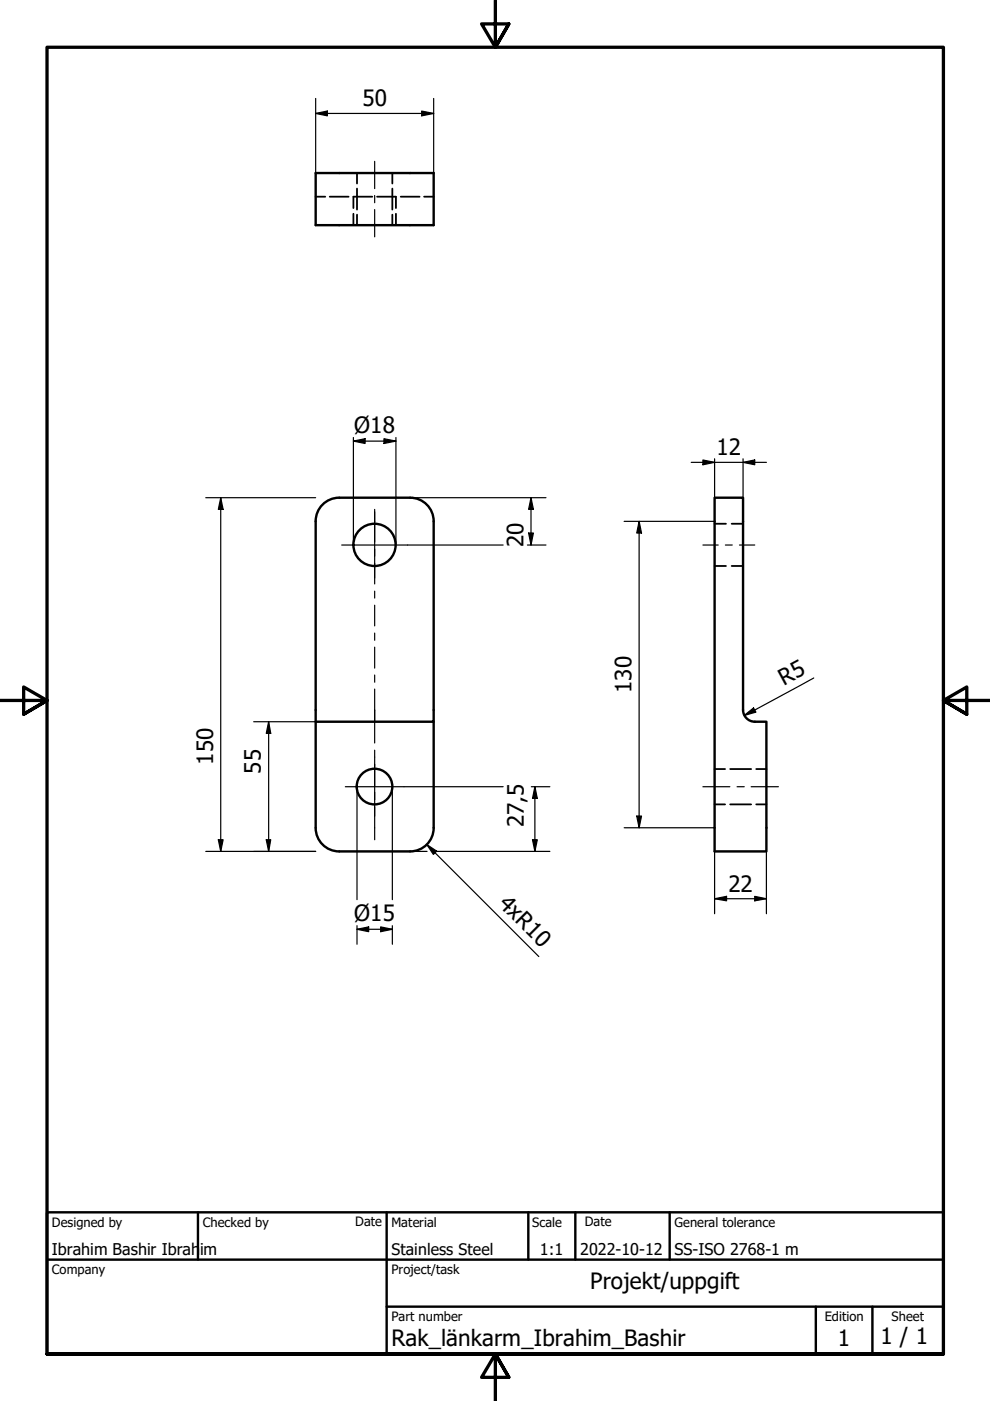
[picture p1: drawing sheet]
<svg xmlns="http://www.w3.org/2000/svg" width="210mm" height="297mm" viewBox="0 0 210 297" stroke-linecap="round" stroke-linejoin="round" font-family="sans-serif">
<!-- layer: Visible (ISO) -->
<g fill="none" stroke="#000" stroke-width=".51">
<path d="M66.9 36.7h25v11h-25zM86.9 105.5h-15a5 5 0 0 0-5 5v42.5M87 105.5a5 5 0 0 1 4.9 5v42.5h-25v22.5M91.9 153v22.5M160 153h2.5v27.5h-11v-75h6v45a2.51 2.51 0 0 0 2.6 2.5M66.9 175.5a5 5 0 0 0 5 5h15M91.9 175.5a5 5 0 0 1-4.9 5"/>
<circle cx="79.4" cy="115.5" r="4.5"/>
<circle cx="79.4" cy="166.8" r="3.8"/>
</g>
<!-- layer: Hidden (ISO) -->
<g fill="none" stroke="#000" stroke-width=".38">
<path d="M75.7 36.7v2.2M75.7 40v4.4M83.2 36.7v2.2M83.2 40v4.4M66.9 41.7h2.1M69.9 41.7h4M74.9 45.3v2.4M75.7 45.5v2.2M78.9 41.7h-4v2.4M79.9 41.7h4v2.4M83.2 45.5v2.2M83.9 45.3v2.4"/>
<path d="M85 41.7h4M89.9 41.7h2M151.5 111h2.4M155.1 111h2.4M151.5 120h2.4M155.1 120h2.4M151.5 163.1h2.2M151.5 170.5h2.2M154.8 163.1h4.5M154.8 170.5h4.5M160.3 163.1h2.2M160.3 170.5h2.2"/>
</g>
<!-- layer: Border (ISO) -->
<path d="M105 0v10l-2.9-4.9h5.8l-2.9 4.9 2.9-4.9M0 148.5h10l-5-2.8v5.7l5-2.9-5 2.9M210 148.5h-10l5-2.8v5.7l-5-2.9 5 2.9M10 287.1v-277.1h190v277.1h-190h190M107.9 292l-2.9-4.9 2.9 4.9h-5.8l2.9-4.9v9.9" fill="none" stroke="#000" stroke-width=".7"/>
<!-- layer: Title (ISO) -->
<path d="M10 257h190v30.1h-190zM42 257v10.1M82 257v30.1M112 257v10.1M122 257v10.1M142 257v10.1M10 267.1h190M82 277h118M173 277v10.1M185 277v10.1" fill="none" stroke="#000" stroke-width=".51"/>
<!-- layer: Dimension (ISO) -->
<g fill="none" stroke="#000" stroke-width=".25">
<path d="M66.9 24.1l2.5-.6v1.1zM66.9 24.1h25M66.9 20.9v15.8M89.4 23.5l2.5 .6-2.5 .5zM91.9 20.9v15.8M74.9 93.5l2.5-.5v1zM74.9 93.5h9M74.9 92.8v22.6M81.4 93l2.5 .5-2.5 .5zM83.9 92.8v22.6M146.6 98h15.9M149 97.5l2.5 .5-2.5 .5z"/>
<path d="M151.5 97.3v8.2M157.5 98l2.5-.5v1zM157.5 97.3v8.2M43.6 105.5h23.3M46.8 105.5l.5 2.5h-1zM46.8 105.5v75M86.4 115.6h20.3M86.9 105.5h28.9M111.8 115.6h4M112.1 113h1l-.5 2.6zM112.6 105.5l.5 2.5h-1zM112.6 105.5v10.1"/>
<path d="M132.3 110.5h19.2M135.5 110.5l.5 2.5h-1zM135.5 110.5v65M53.8 153h13.1M57 153l.4 2.5h-.9zM57 153v27.5M157.8 151.7l2-1.6 .5 .9zM172.5 143.7l-14.7 8M46.3 178h1l-.5 2.5zM56.5 178h.9l-.4 2.5zM75.7 166.9v23.8M83.2 166.9v23.8"/>
<path d="M85.7 166.8h21M90.5 179.1l2.1 1.4-.7 .7zM90.5 179.1l23.7 23.7M112.6 166.8h4M112.9 178h1l-.5 2.5zM113.4 166.8l.5 2.5h-1zM113.4 166.8v13.7M132.3 175.5h19.2M135 173h1l-.5 2.5zM43.6 180.5h23.3M75.7 197l2.5-.5v1zM75.7 197h7.5"/>
<path d="M75.7 196.3v3.9M80.7 196.5l2.5 .5-2.5 .5zM83.2 196.3v3.9M86.9 180.5h3.7M92.4 180.5h24.2M151.5 190.5l2.6-.5v1zM151.5 190.5h11M151.5 180.5v13.2M160 190l2.5 .5-2.5 .5zM162.5 180.5v13.2"/>
</g>
<g fill="#000">
<path d="M66.9 24.1l2.5-.6v1.1z" fill-rule="evenodd"/>
<path d="M89.4 23.5l2.5 .6-2.5 .5z" fill-rule="evenodd"/>
<path d="M74.9 93.5l2.5-.5v1z" fill-rule="evenodd"/>
<path d="M81.4 93l2.5 .5-2.5 .5z" fill-rule="evenodd"/>
<path d="M149 97.5l2.5 .5-2.5 .5z" fill-rule="evenodd"/>
<path d="M157.5 98l2.5-.5v1z" fill-rule="evenodd"/>
<path d="M46.8 105.5l.5 2.5h-1z" fill-rule="evenodd"/>
<path d="M112.1 113h1l-.5 2.6z" fill-rule="evenodd"/>
<path d="M112.6 105.5l.5 2.5h-1z" fill-rule="evenodd"/>
<path d="M135.5 110.5l.5 2.5h-1z" fill-rule="evenodd"/>
<path d="M57 153l.4 2.5h-.9z" fill-rule="evenodd"/>
<path d="M157.8 151.7l2-1.6 .5 .9z" fill-rule="evenodd"/>
<path d="M46.3 178h1l-.5 2.5z" fill-rule="evenodd"/>
<path d="M56.5 178h.9l-.4 2.5z" fill-rule="evenodd"/>
<path d="M112.9 178h1l-.5 2.5z" fill-rule="evenodd"/>
<path d="M113.4 166.8l.5 2.5h-1z" fill-rule="evenodd"/>
<path d="M135 173h1l-.5 2.5z" fill-rule="evenodd"/>
<path d="M75.7 197l2.5-.5v1z" fill-rule="evenodd"/>
<path d="M80.7 196.5l2.5 .5-2.5 .5z" fill-rule="evenodd"/>
<path d="M90.5 179.1l2.1 1.4-.7 .7z" fill-rule="evenodd"/>
<path d="M151.5 190.5l2.6-.5v1z" fill-rule="evenodd"/>
<path d="M160 190l2.5 .5-2.5 .5z" fill-rule="evenodd"/>
</g>
<!-- layer: Center Mark (ISO) -->
<path d="M72.5 115.6h13.9M79.4 108.5v14M73.2 166.8h12.5M79.4 160.5v12.5" fill="none" stroke="#000" stroke-width=".25"/>
<!-- layer: Centerline (ISO) -->
<g fill="none" stroke="#000" stroke-width=".25">
<path d="M79.4 34.2v5.8M79.4 41.5v1.5M79.4 44.4v5.8M79.4 108v6.9M79.4 116.4v1.5M79.4 119.4v4.4M149 115.6h3.3M153.8 115.6h1.5M156.8 115.6h3.2M79.4 125.3v1.5M79.4 128.3v4.4M79.4 134.2v1.5"/>
<path d="M79.4 137.2v4.5M79.4 143.1v1.5M79.4 146.1v11.4M79.4 159.1v1.4M79.4 162v4.5M79.4 168v1.5M79.4 171.1v6.9M149 166.8h5.7M156.3 166.8h1.5M159.3 166.8h5.7"/>
</g>
<g font-size="4.8">
<text x="76.8" y="22.5">50</text>
<text x="75.1" y="91.7">Ø18</text>
<text x="151.9" y="96.5">12</text>
<text x="111" y="116.1" transform="rotate(-90 111 116.1)">20</text>
<text x="133.9" y="147" transform="rotate(-90 133.9 147)">130</text>
<text x="166.2" y="145.4" transform="rotate(-28 166.2 145.4)">R5</text>
<text x="45.2" y="162.2" transform="rotate(-90 45.2 162.2)">150</text>
<text x="55.3" y="164.1" transform="rotate(-90 55.3 164.1)">55</text>
<text x="111.1" y="175.4" transform="rotate(-90 111.1 175.4)">27,5</text>
<text x="105.5" y="191.8" transform="rotate(45 105.5 191.8)">4xR10</text>
<text x="154.4" y="189">22</text>
<text x="75.1" y="195.2">Ø15</text>
<text x="125.2" y="273.4">Projekt/uppgift</text>
<text x="83" y="285.4">Rak_länkarm_Ibrahim_Bashir</text>
<text x="177.7" y="285.3">1</text>
<text x="186.7" y="285">1 / 1</text>
</g>
<g font-size="3.4">
<text x="11" y="266">Ibrahim Bashir Ibrah</text>
<text x="42.4" y="266">im</text>
<text x="83" y="266">Stainless Steel</text>
<text x="114.5" y="266.1">1:1</text>
<text x="123" y="266">2022-10-12</text>
<text x="143" y="266">SS-ISO 2768-1 m</text>
</g>
<g font-size="2.7">
<text x="11" y="260.1">Designed by</text>
<text x="43" y="260.1">Checked by</text>
<text x="75.3" y="260">Date</text>
<text x="83" y="260.1">Material</text>
<text x="112.8" y="260.1">Scale</text>
<text x="124" y="260">Date</text>
<text x="143" y="260.1">General tolerance</text>
<text x="11" y="270.1">Company</text>
<text x="83" y="270.1">Project/task</text>
<text x="83" y="280.1">Part number</text>
<text x="174.9" y="280.1">Edition</text>
<text x="189" y="280.1">Sheet</text>
</g>
</svg>
